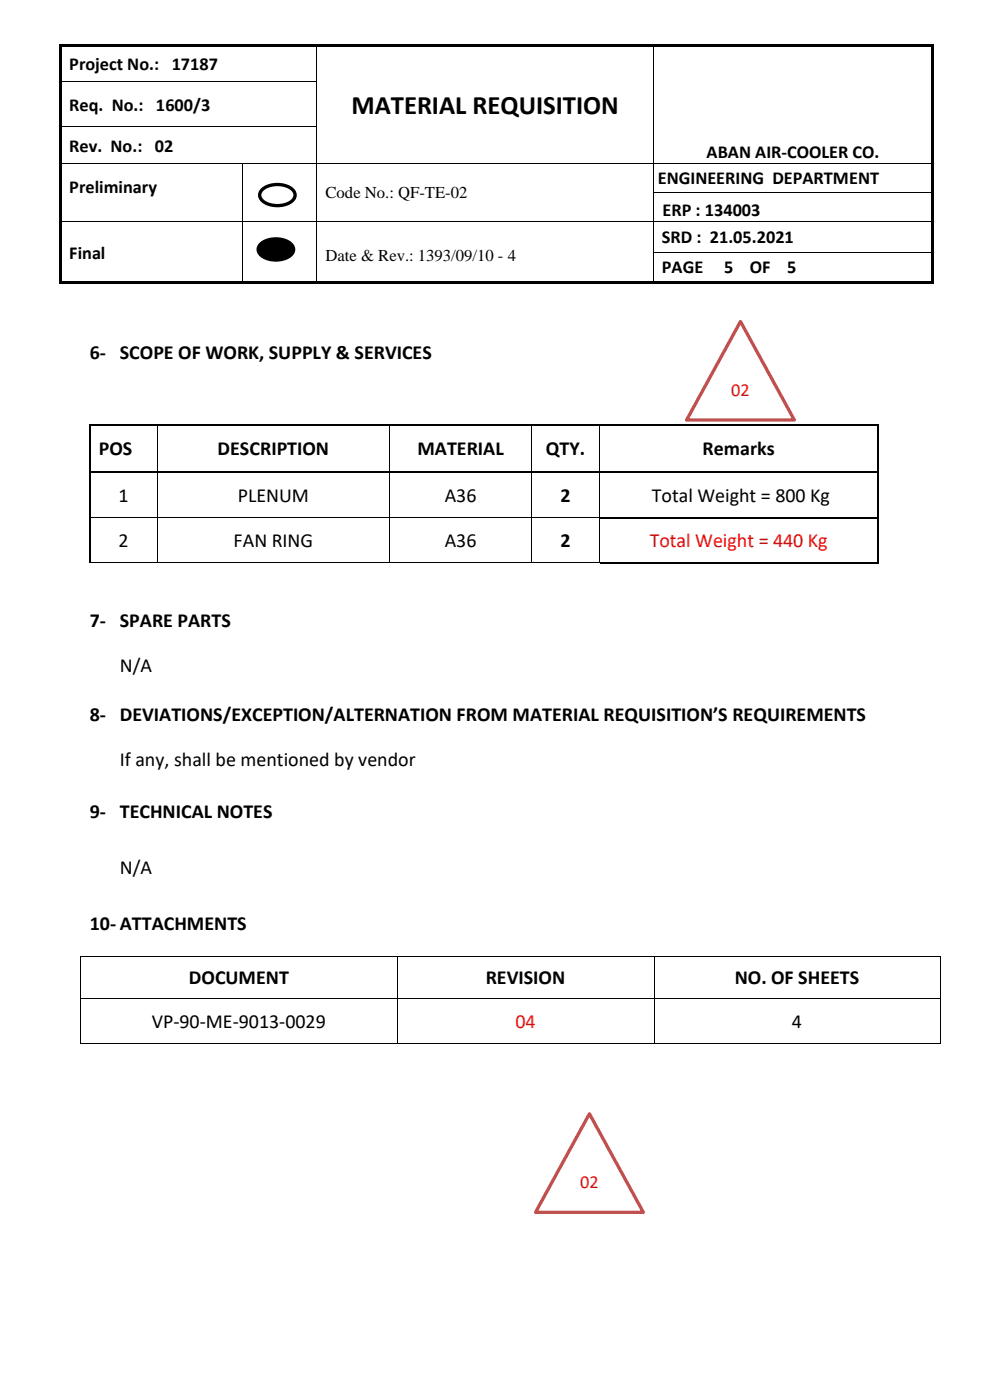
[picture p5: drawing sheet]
<svg xmlns="http://www.w3.org/2000/svg" width="210mm" height="297mm" viewBox="0 0 210 297" stroke-linecap="round" stroke-linejoin="round" font-family="sans-serif">
<g fill="#000">
<path d="M12.5 9.3h.5v.5h-.5z" fill-rule="evenodd"/>
<path d="M12.5 9.3h.5v.5h-.5z" fill-rule="evenodd"/>
<path d="M12.5 9.8h.5v7.4h-.5z" fill-rule="evenodd"/>
<path d="M12.5 17.2h.5v.5h-.5z" fill-rule="evenodd"/>
<path d="M13 9.3h54v.5h-54z" fill-rule="evenodd"/>
<path d="M67 9.3h.5v.5h-.5z" fill-rule="evenodd"/>
<path d="M67 17.2h.2v.5h-.2z" fill-rule="evenodd"/>
<path d="M67.5 9.3h70.9v.5h-70.9z" fill-rule="evenodd"/>
<path d="M138.4 9.3h.6v.5h-.6z" fill-rule="evenodd"/>
<path d="M138.4 17.2h.2v.5h-.2z" fill-rule="evenodd"/>
<path d="M139 9.3h58.4v.5h-58.4z" fill-rule="evenodd"/>
<path d="M197.4 9.3h.5v.5h-.5z" fill-rule="evenodd"/>
<path d="M197.4 9.3h.5v.5h-.5z" fill-rule="evenodd"/>
<path d="M197.4 9.8h.5v7.4h-.5z" fill-rule="evenodd"/>
<path d="M197.4 17.2h.5v.5h-.5z" fill-rule="evenodd"/>
<path d="M12.5 17.7h.5v8.9h-.5z" fill-rule="evenodd"/>
<path d="M12.5 26.6h.5v.6h-.5z" fill-rule="evenodd"/>
<path d="M12.5 27.2h.5v7.3h-.5z" fill-rule="evenodd"/>
<path d="M12.5 34.5h.5v.2h-.5z" fill-rule="evenodd"/>
<path d="M51.3 34.5h.2v.2h-.2z" fill-rule="evenodd"/>
<path d="M67 26.6h.2v.6h-.2z" fill-rule="evenodd"/>
<path d="M67 34.5h.2v.2h-.2z" fill-rule="evenodd"/>
<path d="M138.4 26.6h.2v.6h-.2z" fill-rule="evenodd"/>
<path d="M138.4 34.5h.2v.2h-.2z" fill-rule="evenodd"/>
<path d="M197.4 17.7h.5v8.9h-.5z" fill-rule="evenodd"/>
<path d="M197.4 26.6h.5v.6h-.5z" fill-rule="evenodd"/>
<path d="M197.4 27.2h.5v7.3h-.5z" fill-rule="evenodd"/>
<path d="M197.4 34.5h.5v.2h-.5z" fill-rule="evenodd"/>
<path d="M12.5 34.7h.5v6.1h-.5z" fill-rule="evenodd"/>
<path d="M12.5 40.8h.5v.2h-.5z" fill-rule="evenodd"/>
<path d="M12.5 41h.5v5.8h-.5z" fill-rule="evenodd"/>
<path d="M12.5 46.8h.5v.2h-.5z" fill-rule="evenodd"/>
<path d="M12.5 47h.5v6.4h-.5z" fill-rule="evenodd"/>
<path d="M12.5 53.4h.5v.2h-.5z" fill-rule="evenodd"/>
<path d="M12.5 53.6h.5v6.1h-.5z" fill-rule="evenodd"/>
<path d="M51.3 40.8h.2v.2h-.2z" fill-rule="evenodd"/>
<path d="M51.3 46.8h.2v.2h-.2z" fill-rule="evenodd"/>
<path d="M51.3 53.4h.2v.2h-.2z" fill-rule="evenodd"/>
<path d="M55.1 51.9a5.2 5.2 0 0 1 6.7 0 1.73 1.73 0 0 1-1 2.8 5.3 5.3 0 0 1-5.7-.8 1.46 1.46 0 0 1 0-2z" fill-rule="evenodd"/>
<path d="M67 40.8h.2v.2h-.2z" fill-rule="evenodd"/>
<path d="M67 46.8h.2v.2h-.2z" fill-rule="evenodd"/>
<path d="M67 53.4h.2v.2h-.2z" fill-rule="evenodd"/>
<path d="M138.4 40.8h.2v.2h-.2z" fill-rule="evenodd"/>
<path d="M138.4 46.8h.2v.2h-.2z" fill-rule="evenodd"/>
<path d="M138.4 53.4h.2v.2h-.2z" fill-rule="evenodd"/>
<path d="M197.4 34.7h.5v6.1h-.5z" fill-rule="evenodd"/>
<path d="M197.4 40.8h.5v.2h-.5z" fill-rule="evenodd"/>
<path d="M197.4 41h.5v5.8h-.5z" fill-rule="evenodd"/>
<path d="M197.4 46.8h.5v.2h-.5z" fill-rule="evenodd"/>
<path d="M197.4 47h.5v6.4h-.5z" fill-rule="evenodd"/>
<path d="M197.4 53.4h.5v.2h-.5z" fill-rule="evenodd"/>
<path d="M197.4 53.6h.5v6.1h-.5z" fill-rule="evenodd"/>
<path d="M12.5 59.7h.5v.5h-.5z" fill-rule="evenodd"/>
<path d="M12.5 59.7h.5v.5h-.5z" fill-rule="evenodd"/>
<path d="M13 59.7h38.3v.5h-38.3z" fill-rule="evenodd"/>
<path d="M51.3 59.7h.6v.5h-.6z" fill-rule="evenodd"/>
<path d="M51.9 59.7h15.1v.5h-15.1z" fill-rule="evenodd"/>
<path d="M67 59.7h.5v.5h-.5z" fill-rule="evenodd"/>
<path d="M67.5 59.7h70.9v.5h-70.9z" fill-rule="evenodd"/>
<path d="M138.4 59.7h.6v.5h-.6z" fill-rule="evenodd"/>
<path d="M139 59.7h58.4v.5h-58.4z" fill-rule="evenodd"/>
<path d="M197.4 59.7h.5v.5h-.5z" fill-rule="evenodd"/>
<path d="M197.4 59.7h.5v.5h-.5z" fill-rule="evenodd"/>
</g>
<g fill="none" stroke="#000" stroke-width=".21">
<path d="M13 17.3h54M67.1 9.8v7.4M67.1 17.7v8.9M138.5 9.8v7.4M138.5 17.7v8.9M13 26.7h54M13 34.6h38.3M51.4 34.7v6.1M51.5 34.6h15.5M67.1 27.2v7.3M67.1 34.7v6.1M67.2 34.6h71.2"/>
<path d="M138.5 27.2v7.3M138.5 34.7v6.1M138.6 34.6h58.8M13 46.9h38.3M51.4 41v5.8M51.4 47v6.4M51.4 53.6v6.1M51.5 46.9h15.5M67.1 41v5.8M67.1 47v6.4M67.1 53.6v6.1M67.2 46.9h71.2"/>
<path d="M138.5 41v5.8M138.5 47v6.4M138.5 53.6v6.1M138.6 40.9h58.8M138.6 46.9h58.8M138.6 53.5h58.8"/>
</g>
<path d="M55.1 51.9a5.2 5.2 0 0 1 6.7 0 1.73 1.73 0 0 1-1 2.8 5.3 5.3 0 0 1-5.7-.8 1.46 1.46 0 0 1 0-2z" fill="none" stroke="#000" stroke-width=".71" stroke-linecap="butt"/>
<path d="M55.4 40.4a5.2 5.2 0 0 1 6.8 0 1.73 1.73 0 0 1-1.1 2.7 5.3 5.3 0 0 1-5.7-.7 1.46 1.46 0 0 1 0-2z" fill-rule="evenodd" fill="#fff"/>
<path d="M55.4 40.4a5.2 5.2 0 0 1 6.8 0 1.73 1.73 0 0 1-1.1 2.7 5.3 5.3 0 0 1-5.7-.7 1.46 1.46 0 0 1 0-2z" fill="none" stroke="#000" stroke-width=".71" stroke-linecap="butt"/>
<path d="M124.9 236.3l11.4 20.9h-22.8z" fill="#fff"/>
<path d="M124.9 236.3l11.4 20.9h-22.8z" fill="none" stroke="#c0504d" stroke-width=".71" stroke-linecap="butt"/>
<path d="M156.9 68.2l11.5 20.9h-22.9z" fill="#fff"/>
<path d="M156.9 68.2l11.5 20.9h-22.9z" fill="none" stroke="#c0504d" stroke-width=".71" stroke-linecap="butt"/>
<g fill="#000">
<path d="M18.9 89.9h.3v.4h-.3z" fill-rule="evenodd"/>
<path d="M18.9 89.9h.3v.4h-.3z" fill-rule="evenodd"/>
<path d="M33.3 90.3h.1z" fill-rule="evenodd"/>
<path d="M33.3 89.9h.3v.4h-.3z" fill-rule="evenodd"/>
<path d="M82.5 90.3h.1z" fill-rule="evenodd"/>
<path d="M82.5 89.9h.3v.4h-.3z" fill-rule="evenodd"/>
<path d="M112.6 90.3h.2z" fill-rule="evenodd"/>
<path d="M112.6 89.9h.4v.4h-.4z" fill-rule="evenodd"/>
<path d="M126.9 90.3h.2z" fill-rule="evenodd"/>
<path d="M126.9 89.9h.4v.4h-.4z" fill-rule="evenodd"/>
<path d="M186 89.9h.3v.4h-.3z" fill-rule="evenodd"/>
<path d="M186 89.9h.3v.4h-.3z" fill-rule="evenodd"/>
<path d="M18.9 100.1h.3v.3h-.3z" fill-rule="evenodd"/>
<path d="M18.9 109.7h.3v.3h-.3z" fill-rule="evenodd"/>
<path d="M33.3 100.4h.1z" fill-rule="evenodd"/>
<path d="M33.3 100.1h.3v.3h-.3z" fill-rule="evenodd"/>
<path d="M33.3 109.7h.1v.3h-.1z" fill-rule="evenodd"/>
<path d="M33.3 119.3h.1v.2h-.1z" fill-rule="evenodd"/>
<path d="M82.5 100.4h.1z" fill-rule="evenodd"/>
<path d="M82.5 100.1h.3v.3h-.3z" fill-rule="evenodd"/>
<path d="M82.5 109.7h.1v.3h-.1z" fill-rule="evenodd"/>
<path d="M82.5 119.3h.1v.2h-.1z" fill-rule="evenodd"/>
<path d="M112.6 100.4h.2z" fill-rule="evenodd"/>
<path d="M112.6 100.1h.4v.3h-.4z" fill-rule="evenodd"/>
<path d="M112.6 109.7h.2v.3h-.2z" fill-rule="evenodd"/>
<path d="M112.6 119.3h.2v.2h-.2z" fill-rule="evenodd"/>
<path d="M126.9 100.4h.2z" fill-rule="evenodd"/>
<path d="M126.9 100.1h.4v.3h-.4z" fill-rule="evenodd"/>
<path d="M126.9 109.7h.2v.3h-.2z" fill-rule="evenodd"/>
<path d="M126.9 119.3h.2v.2h-.2z" fill-rule="evenodd"/>
<path d="M126.9 119.3h.2v.2h-.2z" fill-rule="evenodd"/>
<path d="M186 100.1h.3v.3h-.3z" fill-rule="evenodd"/>
<path d="M186 109.7h.3v.3h-.3z" fill-rule="evenodd"/>
<path d="M186 119.3h.3v.3h-.3z" fill-rule="evenodd"/>
<path d="M186 119.3h.3v.3h-.3z" fill-rule="evenodd"/>
<path d="M17.1 202.7h.1v.2h-.1z" fill-rule="evenodd"/>
<path d="M17.1 202.7h.1v.2h-.1z" fill-rule="evenodd"/>
<path d="M17.1 211.8h.1v.2h-.1z" fill-rule="evenodd"/>
<path d="M84.1 202.7h.1v.2h-.1z" fill-rule="evenodd"/>
<path d="M84.1 211.8h.1v.2h-.1z" fill-rule="evenodd"/>
<path d="M138.5 202.7h.2v.2h-.2z" fill-rule="evenodd"/>
<path d="M138.5 211.8h.2v.2h-.2z" fill-rule="evenodd"/>
<path d="M199.2 202.7h.1v.2h-.1z" fill-rule="evenodd"/>
<path d="M199.2 202.7h.1v.2h-.1z" fill-rule="evenodd"/>
<path d="M199.2 211.8h.1v.2h-.1z" fill-rule="evenodd"/>
<path d="M17.1 221.3h.1v.2h-.1z" fill-rule="evenodd"/>
<path d="M17.1 221.3h.1v.2h-.1z" fill-rule="evenodd"/>
<path d="M84.1 221.3h.1v.2h-.1z" fill-rule="evenodd"/>
<path d="M138.5 221.3h.2v.2h-.2z" fill-rule="evenodd"/>
<path d="M199.2 221.3h.1v.2h-.1z" fill-rule="evenodd"/>
<path d="M199.2 221.3h.1v.2h-.1z" fill-rule="evenodd"/>
</g>
<g fill="none" stroke="#000" stroke-width=".34">
<path d="M19 90.3v9.8M19.2 90.1h14.1M33.6 90.1h48.9M82.8 90.1h29.8M113 90.1h13.9M127.3 90.1h58.7M186.1 90.3v9.8M19 100.4v9.3M19 110v9.3M19.2 100.2h14.1M33.6 100.2h48.9M82.8 100.2h29.8"/>
<path d="M113 100.2h13.9M127.1 109.8h58.9M127.1 119.5h58.9M127.3 100.2h58.7M186.1 100.4v9.3M186.1 110v9.3"/>
</g>
<g fill="none" stroke="#000" stroke-width=".21">
<path d="M33.3 90.3v9.8M82.6 90.3v9.8M112.7 90.3v9.8M127 90.3v9.8M18.9 119.4h14.4M19.2 109.8h14.1M33.3 100.4v9.3M33.3 110v9.3M33.4 109.8h49.1M33.4 119.4h49.1M82.6 100.4v9.3M82.6 110v9.3"/>
<path d="M82.6 109.8h30M82.6 119.4h30M112.7 100.4v9.3M112.7 110v9.3M112.8 109.8h14.1M112.8 119.4h14.1M127 100.4v9.3M127 110v9.3M17.1 202.9v8.9M17.1 212v9.3M17.2 202.8h66.9M17.2 211.9h66.9"/>
<path d="M84.1 202.9v8.9M84.1 212v9.3M84.2 202.8h54.3M84.2 211.9h54.3M138.6 202.9v8.9M138.6 212v9.3M138.7 202.8h60.5M138.7 211.9h60.5M199.3 202.9v8.9M199.3 212v9.3M17.2 221.4h66.9M84.2 221.4h54.3"/>
<path d="M138.7 221.4h60.5"/>
</g>
<path d="M46.6 226.1h5.8v7.4h-5.8z" fill-rule="evenodd" fill="#fff"/>
<text font-size="5.7" x="74.5" y="24.2">MATERIAL REQUISITION</text>
<g font-size="4.2">
<text x="19" y="76.2">6- SCOPE OF WORK, SUPPLY &amp; SERVICES</text>
<text x="21" y="96.6">POS</text>
<text x="46.1" y="96.6">DESCRIPTION</text>
<text x="88.5" y="96.6">MATERIAL</text>
<text x="115.7" y="96.6">QTY.</text>
<text x="148.9" y="96.6">Remarks</text>
<text x="25.1" y="106.5">1</text>
<text x="50.4" y="106.5">PLENUM</text>
<text x="94.3" y="106.5">A36</text>
<text x="118.8" y="106.5">2</text>
<text x="138.2" y="106.5">Total Weight = 800 Kg</text>
<text x="25.1" y="116.1">2</text>
<text x="49.5" y="116.1">FAN RING</text>
<text x="94.3" y="116.1">A36</text>
<text x="118.8" y="116.1">2</text>
<text x="19" y="133.1">7- SPARE PARTS</text>
<text x="25.4" y="142.6">N/A</text>
<text x="19" y="152.9">8- DEVIATIONS/EXCEPTION/ALTERNATION FROM MATERIAL REQUISITION’S REQUIREMENTS</text>
<text x="25.4" y="162.4">If any, shall be mentioned by vendor</text>
<text x="19" y="173.5">9- TECHNICAL NOTES</text>
<text x="25.4" y="185.4">N/A</text>
<text x="19" y="197.3">10- ATTACHMENTS</text>
<text x="40" y="208.8">DOCUMENT</text>
<text x="102.9" y="208.8">REVISION</text>
<text x="155.7" y="208.8">NO. OF SHEETS</text>
<text x="32.2" y="218.1">VP-90-ME-9013-0029</text>
<text x="167.8" y="218.1">4</text>
</g>
<g font-size="4.2" fill="#f00">
<text x="137.7" y="116.1">Total Weight = 440 Kg</text>
<text x="109.2" y="218.1">04</text>
</g>
<g font-size="3.9">
<text x="14.7" y="14.8">Project No.: 17187</text>
<text x="14.7" y="23.5">Req. No.: 1600/3</text>
<text x="14.7" y="32.2">Rev. No.: 02</text>
<text x="149.8" y="33.5">ABAN AIR-COOLER CO.</text>
<text x="14.7" y="41">Preliminary</text>
<text x="139.4" y="39.1">ENGINEERING DEPARTMENT</text>
<text x="140.4" y="45.8">ERP : 134003</text>
<text x="140.3" y="51.5">SRD : 21.05.2021</text>
<text x="14.7" y="54.8">Final</text>
<text x="140.3" y="58">PAGE</text>
<text x="153.5" y="58">5</text>
<text x="158.9" y="58">OF</text>
<text x="166.8" y="58">5</text>
</g>
<g font-size="3.9" fill="#f00">
<text x="155" y="84">02</text>
<text x="123" y="252.1">02</text>
</g>
<g font-size="3.5">
<text x="69" y="42">Code No.: QF-TE-02</text>
<text x="69" y="55.3">Date &amp; Rev.: 1393/09/10 - 4</text>
</g>
</svg>
